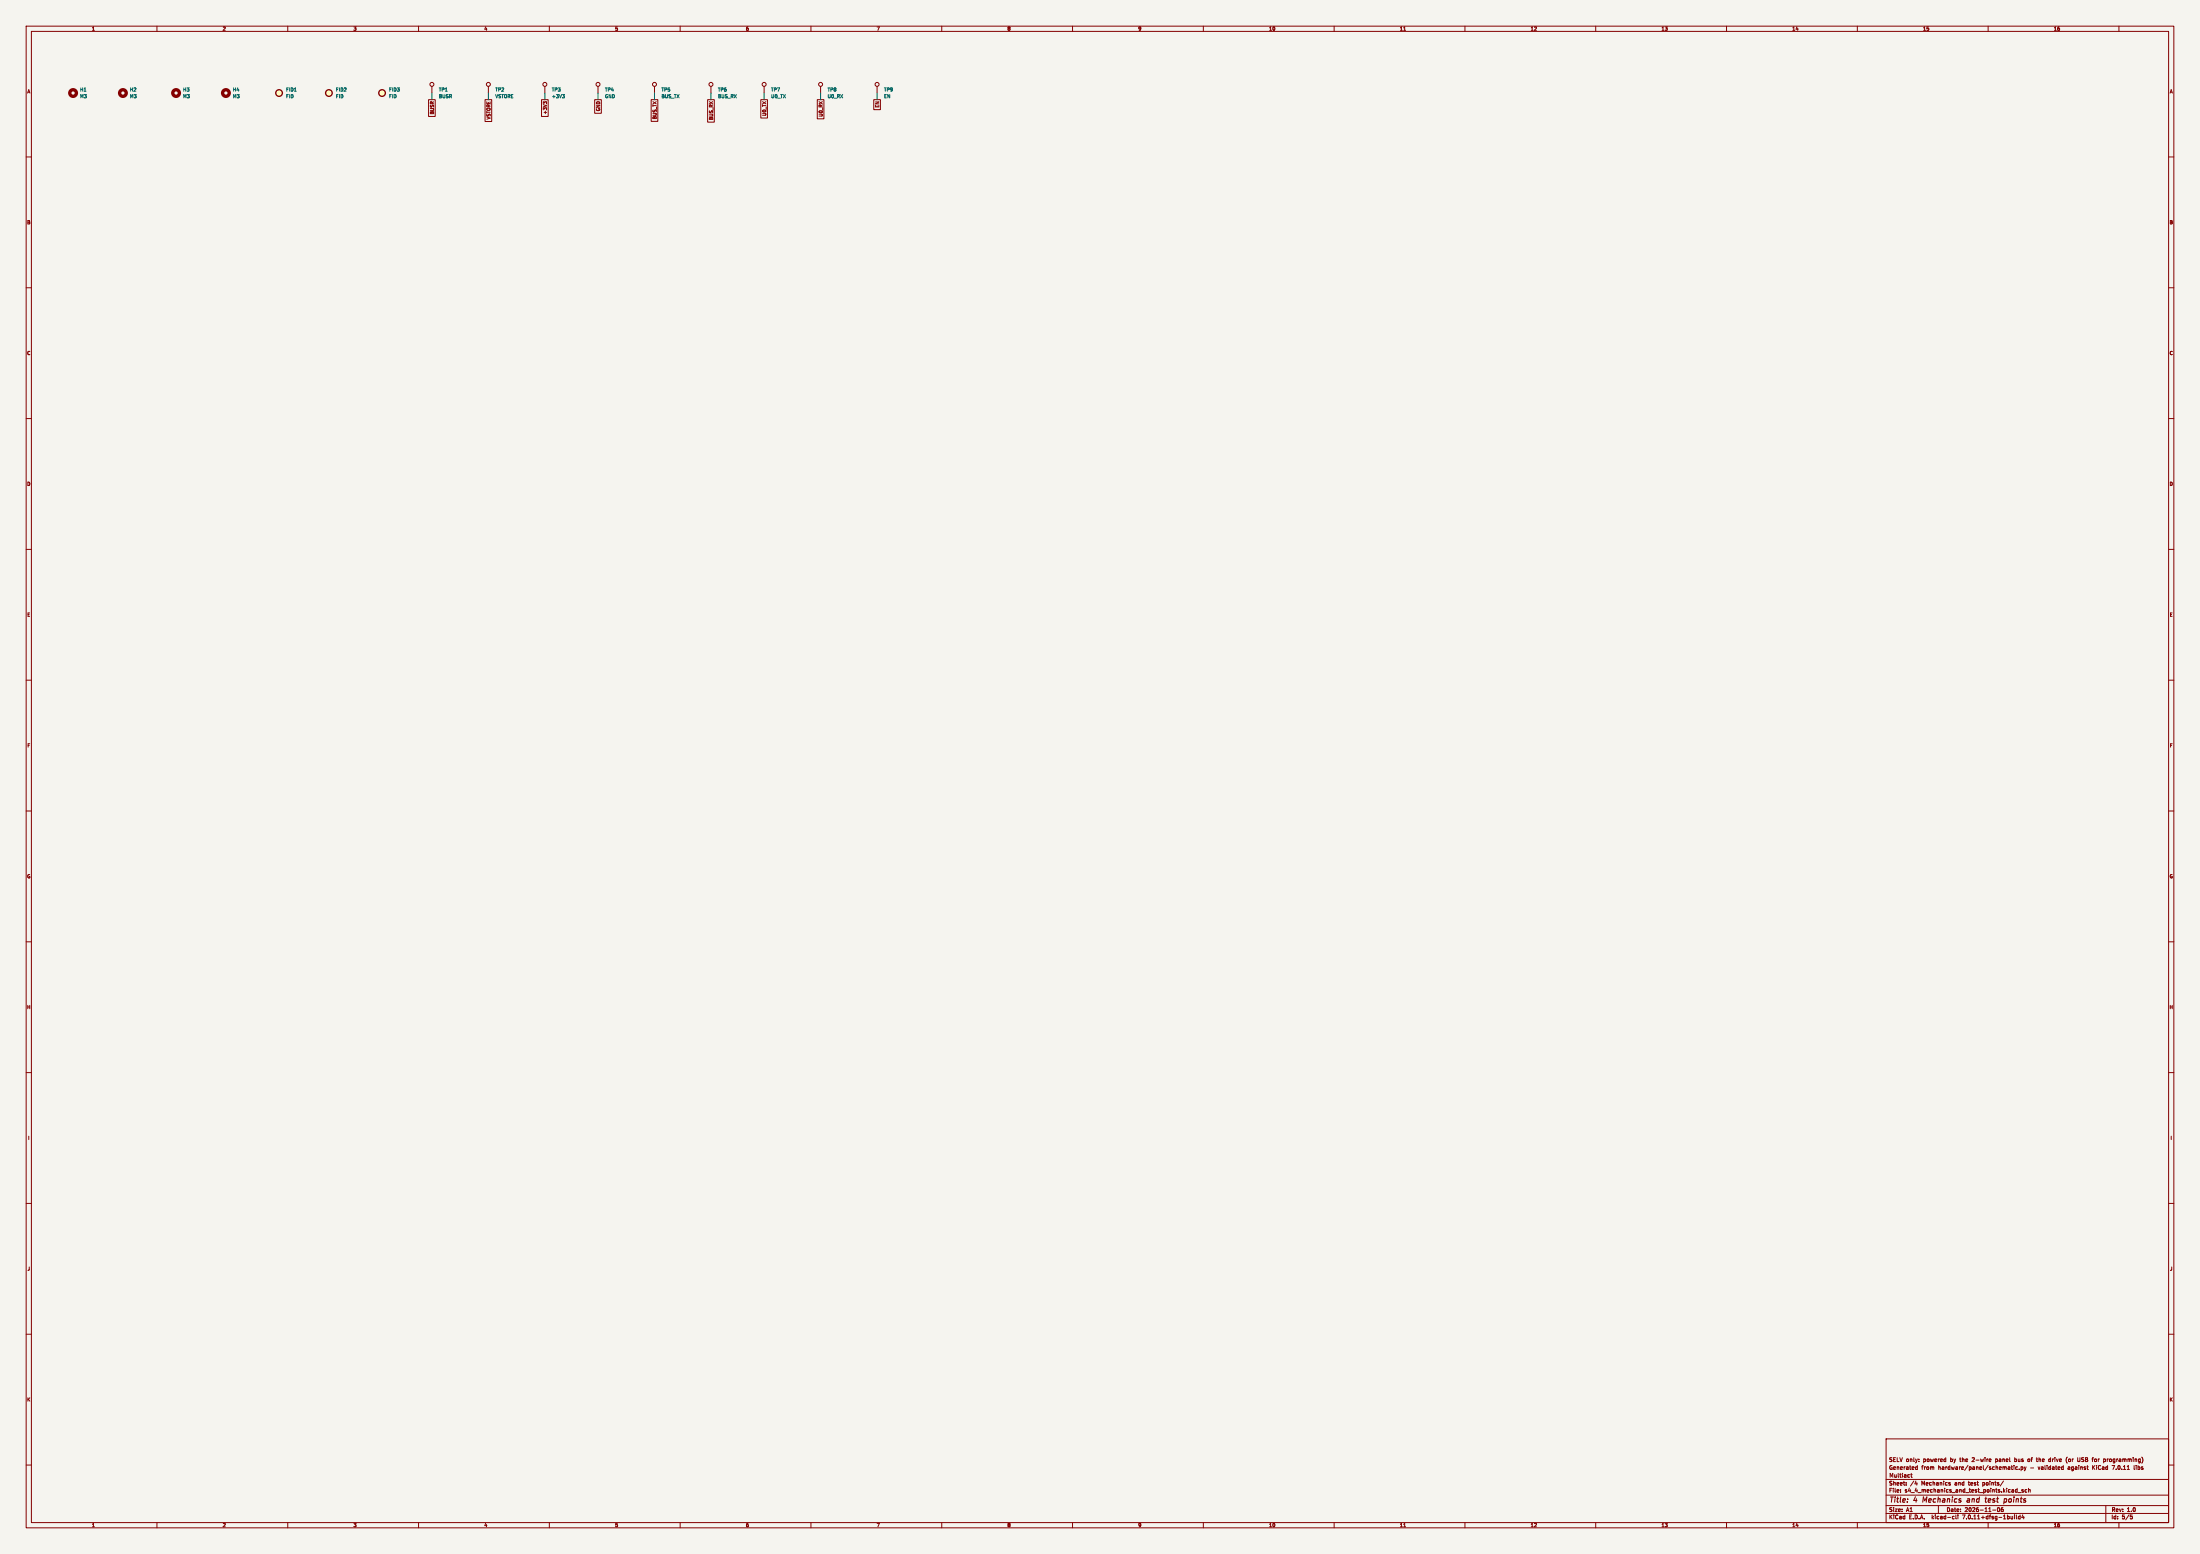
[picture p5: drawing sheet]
(kicad_sch
 (version 20230121)
 (generator eeschema)
 (paper "A1")
 (title_block
  (title "4 Mechanics and test points")
  (date "2026-11-06")
  (rev "1.0")
  (company "Multiact")
  (comment 1 "Generated from hardware/panel/schematic.py - validated against KiCad 7.0.11 libs")
  (comment 2 "SELV only: powered by the 2-wire panel bus of the drive (or USB for programming)"))
 (lib_symbols
  (symbol "Mechanical:MountingHole"
   (pin_names
    (offset 1.016)) (in_bom yes) (on_board yes)
   (property "Reference" "H" (at 0 5.08 0) (effects (font (size 1.27 1.27))))
   (property "Value" "MountingHole" (at 0 3.175 0) (effects (font (size 1.27 1.27))))
   (property "Footprint" "" (at 0 0 0) (effects (font (size 1.27 1.27)) hide))
   (property "Datasheet" "~" (at 0 0 0) (effects (font (size 1.27 1.27)) hide))
   (symbol "MountingHole_0_1"
    (circle (center 0 0) (radius 1.27) (stroke (width 1.27) (type default)) (fill (type none)))))
  (symbol "Mechanical:Fiducial" (in_bom yes) (on_board yes)
   (property "Reference" "FID" (at 0 5.08 0) (effects (font (size 1.27 1.27))))
   (property "Value" "Fiducial" (at 0 3.175 0) (effects (font (size 1.27 1.27))))
   (property "Footprint" "" (at 0 0 0) (effects (font (size 1.27 1.27)) hide))
   (property "Datasheet" "~" (at 0 0 0) (effects (font (size 1.27 1.27)) hide))
   (symbol "Fiducial_0_1"
    (circle (center 0 0) (radius 1.27) (stroke (width 0.508) (type default)) (fill (type background)))))
  (symbol "Connector:TestPoint"
   (pin_numbers hide)
   (pin_names
    (offset 0.762) hide) (in_bom yes) (on_board yes)
   (property "Reference" "TP" (at 0 6.858 0) (effects (font (size 1.27 1.27))))
   (property "Value" "TestPoint" (at 0 5.08 0) (effects (font (size 1.27 1.27))))
   (property "Footprint" "" (at 5.08 0 0) (effects (font (size 1.27 1.27)) hide))
   (property "Datasheet" "~" (at 5.08 0 0) (effects (font (size 1.27 1.27)) hide))
   (symbol "TestPoint_0_1"
    (circle (center 0 3.302) (radius 0.762) (stroke (width 0) (type default)) (fill (type none))))
   (symbol "TestPoint_1_1"
    (pin passive line (at 0 0 90) (length 2.54) (name "1" (effects (font (size 1.27 1.27)))) (number "1" (effects (font (size 1.27 1.27))))))))
 (symbol
  (lib_id "Mechanical:MountingHole") (at 27.94 35.56 0) (unit 1) (in_bom yes) (on_board yes) (dnp no)
  (property "Reference" "H1" (at 30.48 34.29 0) (effects (font (size 1.27 1.27)) (justify left)))
  (property "Value" "M3" (at 30.48 36.83 0) (effects (font (size 1.27 1.27)) (justify left)))
  (property "Footprint" "MountingHole:MountingHole_3.2mm_M3" (at 27.94 35.56 0) (effects (font (size 1.27 1.27)) hide))
  (property "Datasheet" "" (at 27.94 35.56 0) (effects (font (size 1.27 1.27)) hide))
  (property "MPN" "" (at 27.94 35.56 0) (effects (font (size 1.27 1.27)) hide)))
 (symbol
  (lib_id "Mechanical:MountingHole") (at 46.99 35.56 0) (unit 1) (in_bom yes) (on_board yes) (dnp no)
  (property "Reference" "H2" (at 49.53 34.29 0) (effects (font (size 1.27 1.27)) (justify left)))
  (property "Value" "M3" (at 49.53 36.83 0) (effects (font (size 1.27 1.27)) (justify left)))
  (property "Footprint" "MountingHole:MountingHole_3.2mm_M3" (at 46.99 35.56 0) (effects (font (size 1.27 1.27)) hide))
  (property "Datasheet" "" (at 46.99 35.56 0) (effects (font (size 1.27 1.27)) hide))
  (property "MPN" "" (at 46.99 35.56 0) (effects (font (size 1.27 1.27)) hide)))
 (symbol
  (lib_id "Mechanical:MountingHole") (at 67.31 35.56 0) (unit 1) (in_bom yes) (on_board yes) (dnp no)
  (property "Reference" "H3" (at 69.85 34.29 0) (effects (font (size 1.27 1.27)) (justify left)))
  (property "Value" "M3" (at 69.85 36.83 0) (effects (font (size 1.27 1.27)) (justify left)))
  (property "Footprint" "MountingHole:MountingHole_3.2mm_M3" (at 67.31 35.56 0) (effects (font (size 1.27 1.27)) hide))
  (property "Datasheet" "" (at 67.31 35.56 0) (effects (font (size 1.27 1.27)) hide))
  (property "MPN" "" (at 67.31 35.56 0) (effects (font (size 1.27 1.27)) hide)))
 (symbol
  (lib_id "Mechanical:MountingHole") (at 86.36 35.56 0) (unit 1) (in_bom yes) (on_board yes) (dnp no)
  (property "Reference" "H4" (at 88.9 34.29 0) (effects (font (size 1.27 1.27)) (justify left)))
  (property "Value" "M3" (at 88.9 36.83 0) (effects (font (size 1.27 1.27)) (justify left)))
  (property "Footprint" "MountingHole:MountingHole_3.2mm_M3" (at 86.36 35.56 0) (effects (font (size 1.27 1.27)) hide))
  (property "Datasheet" "" (at 86.36 35.56 0) (effects (font (size 1.27 1.27)) hide))
  (property "MPN" "" (at 86.36 35.56 0) (effects (font (size 1.27 1.27)) hide)))
 (symbol
  (lib_id "Mechanical:Fiducial") (at 106.68 35.56 0) (unit 1) (in_bom yes) (on_board yes) (dnp no)
  (property "Reference" "FID1" (at 109.22 34.29 0) (effects (font (size 1.27 1.27)) (justify left)))
  (property "Value" "FID" (at 109.22 36.83 0) (effects (font (size 1.27 1.27)) (justify left)))
  (property "Footprint" "Fiducial:Fiducial_1mm_Mask2mm" (at 106.68 35.56 0) (effects (font (size 1.27 1.27)) hide))
  (property "Datasheet" "" (at 106.68 35.56 0) (effects (font (size 1.27 1.27)) hide))
  (property "MPN" "" (at 106.68 35.56 0) (effects (font (size 1.27 1.27)) hide)))
 (symbol
  (lib_id "Mechanical:Fiducial") (at 125.73 35.56 0) (unit 1) (in_bom yes) (on_board yes) (dnp no)
  (property "Reference" "FID2" (at 128.27 34.29 0) (effects (font (size 1.27 1.27)) (justify left)))
  (property "Value" "FID" (at 128.27 36.83 0) (effects (font (size 1.27 1.27)) (justify left)))
  (property "Footprint" "Fiducial:Fiducial_1mm_Mask2mm" (at 125.73 35.56 0) (effects (font (size 1.27 1.27)) hide))
  (property "Datasheet" "" (at 125.73 35.56 0) (effects (font (size 1.27 1.27)) hide))
  (property "MPN" "" (at 125.73 35.56 0) (effects (font (size 1.27 1.27)) hide)))
 (symbol
  (lib_id "Mechanical:Fiducial") (at 146.05 35.56 0) (unit 1) (in_bom yes) (on_board yes) (dnp no)
  (property "Reference" "FID3" (at 148.59 34.29 0) (effects (font (size 1.27 1.27)) (justify left)))
  (property "Value" "FID" (at 148.59 36.83 0) (effects (font (size 1.27 1.27)) (justify left)))
  (property "Footprint" "Fiducial:Fiducial_1mm_Mask2mm" (at 146.05 35.56 0) (effects (font (size 1.27 1.27)) hide))
  (property "Datasheet" "" (at 146.05 35.56 0) (effects (font (size 1.27 1.27)) hide))
  (property "MPN" "" (at 146.05 35.56 0) (effects (font (size 1.27 1.27)) hide)))
 (symbol
  (lib_id "Connector:TestPoint") (at 165.1 35.56 0) (unit 1) (in_bom yes) (on_board yes) (dnp no)
  (property "Reference" "TP1" (at 167.64 34.29 0) (effects (font (size 1.27 1.27)) (justify left)))
  (property "Value" "BUSR" (at 167.64 36.83 0) (effects (font (size 1.27 1.27)) (justify left)))
  (property "Footprint" "TestPoint:TestPoint_Pad_D1.5mm" (at 165.1 35.56 0) (effects (font (size 1.27 1.27)) hide))
  (property "Datasheet" "" (at 165.1 35.56 0) (effects (font (size 1.27 1.27)) hide))
  (property "MPN" "" (at 165.1 35.56 0) (effects (font (size 1.27 1.27)) hide)) (pin "1"))
 (wire (pts (xy 165.1 35.56) (xy 165.1 38.1)) (stroke (width 0) (type default)))
 (global_label "BUSR"
  (shape passive) (at 165.1 38.1 270) (fields_autoplaced) (effects (font (size 1.27 1.27)) (justify right))
  (property "Intersheetrefs" "${INTERSHEET_REFS}" (at 165.1 38.1 0) (effects (font (size 1.27 1.27)) hide)))
 (symbol
  (lib_id "Connector:TestPoint") (at 186.69 35.56 0) (unit 1) (in_bom yes) (on_board yes) (dnp no)
  (property "Reference" "TP2" (at 189.23 34.29 0) (effects (font (size 1.27 1.27)) (justify left)))
  (property "Value" "VSTORE" (at 189.23 36.83 0) (effects (font (size 1.27 1.27)) (justify left)))
  (property "Footprint" "TestPoint:TestPoint_Pad_D1.5mm" (at 186.69 35.56 0) (effects (font (size 1.27 1.27)) hide))
  (property "Datasheet" "" (at 186.69 35.56 0) (effects (font (size 1.27 1.27)) hide))
  (property "MPN" "" (at 186.69 35.56 0) (effects (font (size 1.27 1.27)) hide)) (pin "1"))
 (wire (pts (xy 186.69 35.56) (xy 186.69 38.1)) (stroke (width 0) (type default)))
 (global_label "VSTORE"
  (shape passive) (at 186.69 38.1 270) (fields_autoplaced) (effects (font (size 1.27 1.27)) (justify right))
  (property "Intersheetrefs" "${INTERSHEET_REFS}" (at 186.69 38.1 0) (effects (font (size 1.27 1.27)) hide)))
 (symbol
  (lib_id "Connector:TestPoint") (at 208.28 35.56 0) (unit 1) (in_bom yes) (on_board yes) (dnp no)
  (property "Reference" "TP3" (at 210.82 34.29 0) (effects (font (size 1.27 1.27)) (justify left)))
  (property "Value" "+3V3" (at 210.82 36.83 0) (effects (font (size 1.27 1.27)) (justify left)))
  (property "Footprint" "TestPoint:TestPoint_Pad_D1.5mm" (at 208.28 35.56 0) (effects (font (size 1.27 1.27)) hide))
  (property "Datasheet" "" (at 208.28 35.56 0) (effects (font (size 1.27 1.27)) hide))
  (property "MPN" "" (at 208.28 35.56 0) (effects (font (size 1.27 1.27)) hide)) (pin "1"))
 (wire (pts (xy 208.28 35.56) (xy 208.28 38.1)) (stroke (width 0) (type default)))
 (global_label "+3V3"
  (shape passive) (at 208.28 38.1 270) (fields_autoplaced) (effects (font (size 1.27 1.27)) (justify right))
  (property "Intersheetrefs" "${INTERSHEET_REFS}" (at 208.28 38.1 0) (effects (font (size 1.27 1.27)) hide)))
 (symbol
  (lib_id "Connector:TestPoint") (at 228.6 35.56 0) (unit 1) (in_bom yes) (on_board yes) (dnp no)
  (property "Reference" "TP4" (at 231.14 34.29 0) (effects (font (size 1.27 1.27)) (justify left)))
  (property "Value" "GND" (at 231.14 36.83 0) (effects (font (size 1.27 1.27)) (justify left)))
  (property "Footprint" "TestPoint:TestPoint_Pad_D1.5mm" (at 228.6 35.56 0) (effects (font (size 1.27 1.27)) hide))
  (property "Datasheet" "" (at 228.6 35.56 0) (effects (font (size 1.27 1.27)) hide))
  (property "MPN" "" (at 228.6 35.56 0) (effects (font (size 1.27 1.27)) hide)) (pin "1"))
 (wire (pts (xy 228.6 35.56) (xy 228.6 38.1)) (stroke (width 0) (type default)))
 (global_label "GND"
  (shape passive) (at 228.6 38.1 270) (fields_autoplaced) (effects (font (size 1.27 1.27)) (justify right))
  (property "Intersheetrefs" "${INTERSHEET_REFS}" (at 228.6 38.1 0) (effects (font (size 1.27 1.27)) hide)))
 (symbol
  (lib_id "Connector:TestPoint") (at 250.19 35.56 0) (unit 1) (in_bom yes) (on_board yes) (dnp no)
  (property "Reference" "TP5" (at 252.73 34.29 0) (effects (font (size 1.27 1.27)) (justify left)))
  (property "Value" "BUS_TX" (at 252.73 36.83 0) (effects (font (size 1.27 1.27)) (justify left)))
  (property "Footprint" "TestPoint:TestPoint_Pad_D1.5mm" (at 250.19 35.56 0) (effects (font (size 1.27 1.27)) hide))
  (property "Datasheet" "" (at 250.19 35.56 0) (effects (font (size 1.27 1.27)) hide))
  (property "MPN" "" (at 250.19 35.56 0) (effects (font (size 1.27 1.27)) hide)) (pin "1"))
 (wire (pts (xy 250.19 35.56) (xy 250.19 38.1)) (stroke (width 0) (type default)))
 (global_label "BUS_TX"
  (shape passive) (at 250.19 38.1 270) (fields_autoplaced) (effects (font (size 1.27 1.27)) (justify right))
  (property "Intersheetrefs" "${INTERSHEET_REFS}" (at 250.19 38.1 0) (effects (font (size 1.27 1.27)) hide)))
 (symbol
  (lib_id "Connector:TestPoint") (at 271.78 35.56 0) (unit 1) (in_bom yes) (on_board yes) (dnp no)
  (property "Reference" "TP6" (at 274.32 34.29 0) (effects (font (size 1.27 1.27)) (justify left)))
  (property "Value" "BUS_RX" (at 274.32 36.83 0) (effects (font (size 1.27 1.27)) (justify left)))
  (property "Footprint" "TestPoint:TestPoint_Pad_D1.5mm" (at 271.78 35.56 0) (effects (font (size 1.27 1.27)) hide))
  (property "Datasheet" "" (at 271.78 35.56 0) (effects (font (size 1.27 1.27)) hide))
  (property "MPN" "" (at 271.78 35.56 0) (effects (font (size 1.27 1.27)) hide)) (pin "1"))
 (wire (pts (xy 271.78 35.56) (xy 271.78 38.1)) (stroke (width 0) (type default)))
 (global_label "BUS_RX"
  (shape passive) (at 271.78 38.1 270) (fields_autoplaced) (effects (font (size 1.27 1.27)) (justify right))
  (property "Intersheetrefs" "${INTERSHEET_REFS}" (at 271.78 38.1 0) (effects (font (size 1.27 1.27)) hide)))
 (symbol
  (lib_id "Connector:TestPoint") (at 292.1 35.56 0) (unit 1) (in_bom yes) (on_board yes) (dnp no)
  (property "Reference" "TP7" (at 294.64 34.29 0) (effects (font (size 1.27 1.27)) (justify left)))
  (property "Value" "U0_TX" (at 294.64 36.83 0) (effects (font (size 1.27 1.27)) (justify left)))
  (property "Footprint" "TestPoint:TestPoint_Pad_D1.5mm" (at 292.1 35.56 0) (effects (font (size 1.27 1.27)) hide))
  (property "Datasheet" "" (at 292.1 35.56 0) (effects (font (size 1.27 1.27)) hide))
  (property "MPN" "" (at 292.1 35.56 0) (effects (font (size 1.27 1.27)) hide)) (pin "1"))
 (wire (pts (xy 292.1 35.56) (xy 292.1 38.1)) (stroke (width 0) (type default)))
 (global_label "U0_TX"
  (shape passive) (at 292.1 38.1 270) (fields_autoplaced) (effects (font (size 1.27 1.27)) (justify right))
  (property "Intersheetrefs" "${INTERSHEET_REFS}" (at 292.1 38.1 0) (effects (font (size 1.27 1.27)) hide)))
 (symbol
  (lib_id "Connector:TestPoint") (at 313.69 35.56 0) (unit 1) (in_bom yes) (on_board yes) (dnp no)
  (property "Reference" "TP8" (at 316.23 34.29 0) (effects (font (size 1.27 1.27)) (justify left)))
  (property "Value" "U0_RX" (at 316.23 36.83 0) (effects (font (size 1.27 1.27)) (justify left)))
  (property "Footprint" "TestPoint:TestPoint_Pad_D1.5mm" (at 313.69 35.56 0) (effects (font (size 1.27 1.27)) hide))
  (property "Datasheet" "" (at 313.69 35.56 0) (effects (font (size 1.27 1.27)) hide))
  (property "MPN" "" (at 313.69 35.56 0) (effects (font (size 1.27 1.27)) hide)) (pin "1"))
 (wire (pts (xy 313.69 35.56) (xy 313.69 38.1)) (stroke (width 0) (type default)))
 (global_label "U0_RX"
  (shape passive) (at 313.69 38.1 270) (fields_autoplaced) (effects (font (size 1.27 1.27)) (justify right))
  (property "Intersheetrefs" "${INTERSHEET_REFS}" (at 313.69 38.1 0) (effects (font (size 1.27 1.27)) hide)))
 (symbol
  (lib_id "Connector:TestPoint") (at 335.28 35.56 0) (unit 1) (in_bom yes) (on_board yes) (dnp no)
  (property "Reference" "TP9" (at 337.82 34.29 0) (effects (font (size 1.27 1.27)) (justify left)))
  (property "Value" "EN" (at 337.82 36.83 0) (effects (font (size 1.27 1.27)) (justify left)))
  (property "Footprint" "TestPoint:TestPoint_Pad_D1.5mm" (at 335.28 35.56 0) (effects (font (size 1.27 1.27)) hide))
  (property "Datasheet" "" (at 335.28 35.56 0) (effects (font (size 1.27 1.27)) hide))
  (property "MPN" "" (at 335.28 35.56 0) (effects (font (size 1.27 1.27)) hide)) (pin "1"))
 (wire (pts (xy 335.28 35.56) (xy 335.28 38.1)) (stroke (width 0) (type default)))
 (global_label "EN"
  (shape passive) (at 335.28 38.1 270) (fields_autoplaced) (effects (font (size 1.27 1.27)) (justify right))
  (property "Intersheetrefs" "${INTERSHEET_REFS}" (at 335.28 38.1 0) (effects (font (size 1.27 1.27)) hide))))
